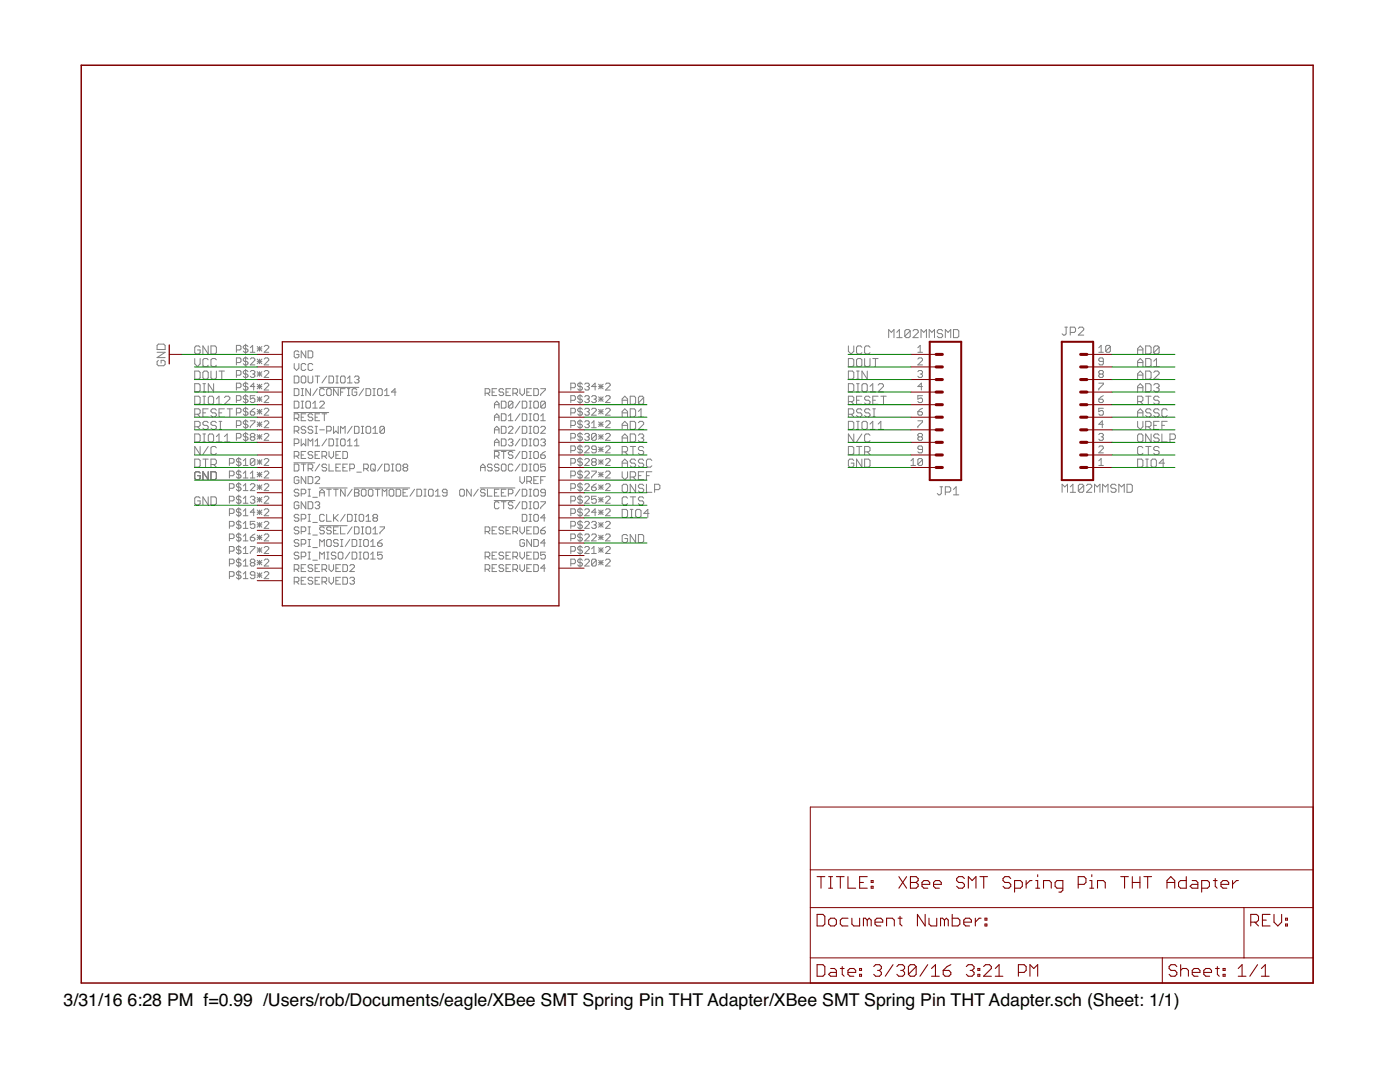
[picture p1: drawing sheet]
<?xml version="1.0" encoding="utf-8"?>
<!DOCTYPE eagle SYSTEM "eagle.dtd">
<!--
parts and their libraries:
SparkFun-Connectors: Licensing: CC v3.0 Share-Alike You are welcome to use this library for commercial purposes.
-->
<eagle version="7.5.0">
<drawing>
<settings>
<setting alwaysvectorfont="yes"/>
<setting verticaltext="up"/>
</settings>
<grid distance="0.1" unitdist="inch" unit="inch" style="lines" multiple="1" display="no" altdistance="0.01" altunitdist="inch" altunit="inch"/>
<schematic xreflabel="%F%N/%S.%C%R" xrefpart="/%S.%C%R">
<libraries>
<library name="xbee-smt">
<symbols>
<symbol name="QUBIQ_XBEE-SMT-SPRING">
<wire x1="-66.04" y1="40.64" x2="-66.04" y2="-12.7" width="0.254" layer="94"/>
<wire x1="-66.04" y1="-12.7" x2="-10.16" y2="-12.7" width="0.254" layer="94"/>
<wire x1="-10.16" y1="-12.7" x2="-10.16" y2="40.64" width="0.254" layer="94"/>
<wire x1="-10.16" y1="40.64" x2="-66.04" y2="40.64" width="0.254" layer="94"/>
<pin name="AD0/DIO0" x="-5.08" y="27.94" length="middle" rot="R180"/>
<pin name="AD1/DIO1" x="-5.08" y="25.4" length="middle" rot="R180"/>
<pin name="AD2/DIO2" x="-5.08" y="22.86" length="middle" rot="R180"/>
<pin name="AD3/DIO3" x="-5.08" y="20.32" length="middle" rot="R180"/>
<pin name="ASSOC/DIO5" x="-5.08" y="15.24" length="middle" rot="R180"/>
<pin name="!CTS!/DIO7" x="-5.08" y="7.62" length="middle" rot="R180"/>
<pin name="DIN/!CONFIG!/DIO14" x="-71.12" y="30.48" length="middle"/>
<pin name="DIO4" x="-5.08" y="5.08" length="middle" rot="R180"/>
<pin name="DIO12" x="-71.12" y="27.94" length="middle"/>
<pin name="DOUT/DIO13" x="-71.12" y="33.02" length="middle"/>
<pin name="!DTR!/SLEEP_RQ/DIO8" x="-71.12" y="15.24" length="middle"/>
<pin name="GND" x="-71.12" y="38.1" length="middle"/>
<pin name="GND2" x="-71.12" y="12.7" length="middle" direction="pwr"/>
<pin name="GND3" x="-71.12" y="7.62" length="middle"/>
<pin name="GND4" x="-5.08" y="0" length="middle" rot="R180"/>
<pin name="ON/!SLEEP!/DIO9" x="-5.08" y="10.16" length="middle" rot="R180"/>
<pin name="PWM1/DIO11" x="-71.12" y="20.32" length="middle"/>
<pin name="RESERVED" x="-71.12" y="17.78" visible="pin" length="middle" direction="nc"/>
<pin name="RESERVED2" x="-71.12" y="-5.08" length="middle" direction="nc"/>
<pin name="RESERVED3" x="-71.12" y="-7.62" length="middle" direction="nc"/>
<pin name="RESERVED4" x="-5.08" y="-5.08" length="middle" direction="nc" rot="R180"/>
<pin name="RESERVED5" x="-5.08" y="-2.54" length="middle" direction="nc" rot="R180"/>
<pin name="RESERVED6" x="-5.08" y="2.54" length="middle" direction="nc" rot="R180"/>
<pin name="RESERVED7" x="-5.08" y="30.48" length="middle" direction="nc" rot="R180"/>
<pin name="!RESET" x="-71.12" y="25.4" length="middle"/>
<pin name="RSSI-PWM/DIO10" x="-71.12" y="22.86" length="middle"/>
<pin name="!RTS!/DIO6" x="-5.08" y="17.78" length="middle" rot="R180"/>
<pin name="SPI_!ATTN!/!BOOTMODE!/DIO19" x="-71.12" y="10.16" length="middle"/>
<pin name="SPI_CLK/DIO18" x="-71.12" y="5.08" length="middle"/>
<pin name="SPI_MISO/DIO15" x="-71.12" y="-2.54" length="middle"/>
<pin name="SPI_MOSI/DIO16" x="-71.12" y="0" length="middle"/>
<pin name="SPI_!SSEL!/DIO17" x="-71.12" y="2.54" length="middle"/>
<pin name="VCC" x="-71.12" y="35.56" length="middle"/>
<pin name="VREF" x="-5.08" y="12.7" length="middle" rot="R180"/>
</symbol>
</symbols>
<devicesets>
<deviceset name="XBEE_SMT_SPRING_SOCKET">
<gates>
<gate name="G$1" symbol="QUBIQ_XBEE-SMT-SPRING" x="38.1" y="-15.24"/>
</gates>
<devices>
<device name="" package="XBEE_SMT_SPRING_SOCKET_76002056">
<connects>
<connect gate="G$1" pin="!CTS!/DIO7" pad="P$25 P$250"/>
<connect gate="G$1" pin="!DTR!/SLEEP_RQ/DIO8" pad="P$10 P$100"/>
<connect gate="G$1" pin="!RESET" pad="P$6 P$060"/>
<connect gate="G$1" pin="!RTS!/DIO6" pad="P$29 P$290"/>
<connect gate="G$1" pin="AD0/DIO0" pad="P$33 P$330"/>
<connect gate="G$1" pin="AD1/DIO1" pad="P$32 P$320"/>
<connect gate="G$1" pin="AD2/DIO2" pad="P$31 P$310"/>
<connect gate="G$1" pin="AD3/DIO3" pad="P$30 P$300"/>
<connect gate="G$1" pin="ASSOC/DIO5" pad="P$28 P$280"/>
<connect gate="G$1" pin="DIN/!CONFIG!/DIO14" pad="P$4 P$040"/>
<connect gate="G$1" pin="DIO12" pad="P$5 P$050"/>
<connect gate="G$1" pin="DIO4" pad="P$24 P$240"/>
<connect gate="G$1" pin="DOUT/DIO13" pad="P$3 P$030"/>
<connect gate="G$1" pin="GND" pad="P$1 P$010"/>
<connect gate="G$1" pin="GND2" pad="P$11 P$110"/>
<connect gate="G$1" pin="GND3" pad="P$13 P$130"/>
<connect gate="G$1" pin="GND4" pad="P$22 P$220"/>
<connect gate="G$1" pin="ON/!SLEEP!/DIO9" pad="P$26 P$260"/>
<connect gate="G$1" pin="PWM1/DIO11" pad="P$8 P$080"/>
<connect gate="G$1" pin="RESERVED" pad="P$9 P$090"/>
<connect gate="G$1" pin="RESERVED2" pad="P$18 P$180"/>
<connect gate="G$1" pin="RESERVED3" pad="P$19 P$190"/>
<connect gate="G$1" pin="RESERVED4" pad="P$20 P$200"/>
<connect gate="G$1" pin="RESERVED5" pad="P$21 P$210"/>
<connect gate="G$1" pin="RESERVED6" pad="P$23 P$230"/>
<connect gate="G$1" pin="RESERVED7" pad="P$34 P$340"/>
<connect gate="G$1" pin="RSSI-PWM/DIO10" pad="P$7 P$070"/>
<connect gate="G$1" pin="SPI_!ATTN!/!BOOTMODE!/DIO19" pad="P$12 P$120"/>
<connect gate="G$1" pin="SPI_!SSEL!/DIO17" pad="P$15 P$150"/>
<connect gate="G$1" pin="SPI_CLK/DIO18" pad="P$14 P$140"/>
<connect gate="G$1" pin="SPI_MISO/DIO15" pad="P$17 P$170"/>
<connect gate="G$1" pin="SPI_MOSI/DIO16" pad="P$16 P$160"/>
<connect gate="G$1" pin="VCC" pad="P$2 P$020"/>
<connect gate="G$1" pin="VREF" pad="P$27 P$270"/>
</connects>
<technologies>
<technology name=""/>
</technologies>
</device>
<device name="SMALL_HOLE" package="XBEE_SMT_SPRING_SOCKET_SMALL_HOLE_76002056">
<connects>
<connect gate="G$1" pin="!CTS!/DIO7" pad="P$25 P$250"/>
<connect gate="G$1" pin="!DTR!/SLEEP_RQ/DIO8" pad="P$10 P$100"/>
<connect gate="G$1" pin="!RESET" pad="P$6 P$060"/>
<connect gate="G$1" pin="!RTS!/DIO6" pad="P$29 P$290"/>
<connect gate="G$1" pin="AD0/DIO0" pad="P$33 P$330"/>
<connect gate="G$1" pin="AD1/DIO1" pad="P$32 P$320"/>
<connect gate="G$1" pin="AD2/DIO2" pad="P$31 P$310"/>
<connect gate="G$1" pin="AD3/DIO3" pad="P$30 P$300"/>
<connect gate="G$1" pin="ASSOC/DIO5" pad="P$28 P$280"/>
<connect gate="G$1" pin="DIN/!CONFIG!/DIO14" pad="P$4 P$040"/>
<connect gate="G$1" pin="DIO12" pad="P$5 P$050"/>
<connect gate="G$1" pin="DIO4" pad="P$24 P$240"/>
<connect gate="G$1" pin="DOUT/DIO13" pad="P$3 P$030"/>
<connect gate="G$1" pin="GND" pad="P$1 P$010"/>
<connect gate="G$1" pin="GND2" pad="P$11 P$110"/>
<connect gate="G$1" pin="GND3" pad="P$13 P$130"/>
<connect gate="G$1" pin="GND4" pad="P$22 P$220"/>
<connect gate="G$1" pin="ON/!SLEEP!/DIO9" pad="P$26 P$260"/>
<connect gate="G$1" pin="PWM1/DIO11" pad="P$8 P$080"/>
<connect gate="G$1" pin="RESERVED" pad="P$9 P$090"/>
<connect gate="G$1" pin="RESERVED2" pad="P$18 P$180"/>
<connect gate="G$1" pin="RESERVED3" pad="P$19 P$190"/>
<connect gate="G$1" pin="RESERVED4" pad="P$20 P$200"/>
<connect gate="G$1" pin="RESERVED5" pad="P$21 P$210"/>
<connect gate="G$1" pin="RESERVED6" pad="P$23 P$230"/>
<connect gate="G$1" pin="RESERVED7" pad="P$34 P$340"/>
<connect gate="G$1" pin="RSSI-PWM/DIO10" pad="P$7 P$070"/>
<connect gate="G$1" pin="SPI_!ATTN!/!BOOTMODE!/DIO19" pad="P$12 P$120"/>
<connect gate="G$1" pin="SPI_!SSEL!/DIO17" pad="P$15 P$150"/>
<connect gate="G$1" pin="SPI_CLK/DIO18" pad="P$14 P$140"/>
<connect gate="G$1" pin="SPI_MISO/DIO15" pad="P$17 P$170"/>
<connect gate="G$1" pin="SPI_MOSI/DIO16" pad="P$16 P$160"/>
<connect gate="G$1" pin="VCC" pad="P$2 P$020"/>
<connect gate="G$1" pin="VREF" pad="P$27 P$270"/>
</connects>
<technologies>
<technology name=""/>
</technologies>
</device>
</devices>
</deviceset>
</devicesets>
</library>
<library name="frames">
<symbols>
<symbol name="LETTER_L">
<frame x1="0" y1="0" x2="248.92" y2="185.42" columns="12" rows="17" layer="94" border-left="no" border-top="no" border-right="no" border-bottom="no"/>
</symbol>
<symbol name="DOCFIELD">
<wire x1="0" y1="0" x2="71.12" y2="0" width="0.1016" layer="94"/>
<wire x1="101.6" y1="15.24" x2="87.63" y2="15.24" width="0.1016" layer="94"/>
<wire x1="0" y1="0" x2="0" y2="5.08" width="0.1016" layer="94"/>
<wire x1="0" y1="5.08" x2="71.12" y2="5.08" width="0.1016" layer="94"/>
<wire x1="0" y1="5.08" x2="0" y2="15.24" width="0.1016" layer="94"/>
<wire x1="101.6" y1="15.24" x2="101.6" y2="5.08" width="0.1016" layer="94"/>
<wire x1="71.12" y1="5.08" x2="71.12" y2="0" width="0.1016" layer="94"/>
<wire x1="71.12" y1="5.08" x2="87.63" y2="5.08" width="0.1016" layer="94"/>
<wire x1="71.12" y1="0" x2="101.6" y2="0" width="0.1016" layer="94"/>
<wire x1="87.63" y1="15.24" x2="87.63" y2="5.08" width="0.1016" layer="94"/>
<wire x1="87.63" y1="15.24" x2="0" y2="15.24" width="0.1016" layer="94"/>
<wire x1="87.63" y1="5.08" x2="101.6" y2="5.08" width="0.1016" layer="94"/>
<wire x1="101.6" y1="5.08" x2="101.6" y2="0" width="0.1016" layer="94"/>
<wire x1="0" y1="15.24" x2="0" y2="22.86" width="0.1016" layer="94"/>
<wire x1="101.6" y1="35.56" x2="0" y2="35.56" width="0.1016" layer="94"/>
<wire x1="101.6" y1="35.56" x2="101.6" y2="22.86" width="0.1016" layer="94"/>
<wire x1="0" y1="22.86" x2="101.6" y2="22.86" width="0.1016" layer="94"/>
<wire x1="0" y1="22.86" x2="0" y2="35.56" width="0.1016" layer="94"/>
<wire x1="101.6" y1="22.86" x2="101.6" y2="15.24" width="0.1016" layer="94"/>
<text x="1.27" y="1.27" size="2.54" layer="94" font="vector">Date:</text>
<text x="12.7" y="1.27" size="2.54" layer="94" font="vector">&gt;LAST_DATE_TIME</text>
<text x="72.39" y="1.27" size="2.54" layer="94" font="vector">Sheet:</text>
<text x="86.36" y="1.27" size="2.54" layer="94" font="vector">&gt;SHEET</text>
<text x="88.9" y="11.43" size="2.54" layer="94" font="vector">REV:</text>
<text x="1.27" y="19.05" size="2.54" layer="94" font="vector">TITLE:</text>
<text x="1.27" y="11.43" size="2.54" layer="94" font="vector">Document Number:</text>
<text x="17.78" y="19.05" size="2.54" layer="94" font="vector">&gt;DRAWING_NAME</text>
</symbol>
</symbols>
<devicesets>
<deviceset name="LETTER_L" prefix="FRAME" uservalue="yes">
<gates>
<gate name="G$1" symbol="LETTER_L" x="0" y="0"/>
<gate name="G$2" symbol="DOCFIELD" x="147.32" y="0" addlevel="must"/>
</gates>
<devices>
<device name="">
<technologies>
<technology name=""/>
</technologies>
</device>
</devices>
</deviceset>
</devicesets>
</library>
<library name="supply1">
<symbols>
<symbol name="GND">
<wire x1="-1.905" y1="0" x2="1.905" y2="0" width="0.254" layer="94"/>
<text x="-2.54" y="-2.54" size="1.778" layer="96">&gt;VALUE</text>
<pin name="GND" x="0" y="2.54" visible="off" length="short" direction="sup" rot="R270"/>
</symbol>
</symbols>
<devicesets>
<deviceset name="GND" prefix="GND">
<gates>
<gate name="1" symbol="GND" x="0" y="0"/>
</gates>
<devices>
<device name="">
<technologies>
<technology name=""/>
</technologies>
</device>
</devices>
</deviceset>
</devicesets>
</library>
<library name="SparkFun-Connectors">
<symbols>
<symbol name="M10">
<wire x1="6.35" y1="-20.32" x2="0" y2="-20.32" width="0.4064" layer="94"/>
<wire x1="3.81" y1="-12.7" x2="5.08" y2="-12.7" width="0.6096" layer="94"/>
<wire x1="3.81" y1="-15.24" x2="5.08" y2="-15.24" width="0.6096" layer="94"/>
<wire x1="3.81" y1="-17.78" x2="5.08" y2="-17.78" width="0.6096" layer="94"/>
<wire x1="0" y1="7.62" x2="0" y2="-20.32" width="0.4064" layer="94"/>
<wire x1="6.35" y1="-20.32" x2="6.35" y2="7.62" width="0.4064" layer="94"/>
<wire x1="0" y1="7.62" x2="6.35" y2="7.62" width="0.4064" layer="94"/>
<wire x1="3.81" y1="-7.62" x2="5.08" y2="-7.62" width="0.6096" layer="94"/>
<wire x1="3.81" y1="-10.16" x2="5.08" y2="-10.16" width="0.6096" layer="94"/>
<wire x1="3.81" y1="-5.08" x2="5.08" y2="-5.08" width="0.6096" layer="94"/>
<wire x1="3.81" y1="-2.54" x2="5.08" y2="-2.54" width="0.6096" layer="94"/>
<wire x1="3.81" y1="0" x2="5.08" y2="0" width="0.6096" layer="94"/>
<wire x1="3.81" y1="2.54" x2="5.08" y2="2.54" width="0.6096" layer="94"/>
<wire x1="3.81" y1="5.08" x2="5.08" y2="5.08" width="0.6096" layer="94"/>
<text x="0" y="-22.86" size="1.778" layer="96">&gt;VALUE</text>
<text x="0" y="8.89" size="1.778" layer="95">&gt;NAME</text>
<pin name="1" x="10.16" y="-17.78" visible="pad" length="middle" direction="pas" swaplevel="1" rot="R180"/>
<pin name="2" x="10.16" y="-15.24" visible="pad" length="middle" direction="pas" swaplevel="1" rot="R180"/>
<pin name="3" x="10.16" y="-12.7" visible="pad" length="middle" direction="pas" swaplevel="1" rot="R180"/>
<pin name="4" x="10.16" y="-10.16" visible="pad" length="middle" direction="pas" swaplevel="1" rot="R180"/>
<pin name="5" x="10.16" y="-7.62" visible="pad" length="middle" direction="pas" swaplevel="1" rot="R180"/>
<pin name="6" x="10.16" y="-5.08" visible="pad" length="middle" direction="pas" swaplevel="1" rot="R180"/>
<pin name="7" x="10.16" y="-2.54" visible="pad" length="middle" direction="pas" swaplevel="1" rot="R180"/>
<pin name="8" x="10.16" y="0" visible="pad" length="middle" direction="pas" swaplevel="1" rot="R180"/>
<pin name="9" x="10.16" y="2.54" visible="pad" length="middle" direction="pas" swaplevel="1" rot="R180"/>
<pin name="10" x="10.16" y="5.08" visible="pad" length="middle" direction="pas" swaplevel="1" rot="R180"/>
</symbol>
</symbols>
<devicesets>
<deviceset name="M10" prefix="JP">
<gates>
<gate name="G$1" symbol="M10" x="0" y="7.62"/>
</gates>
<devices>
<device name="&quot;" package="1X10">
<connects>
<connect gate="G$1" pin="1" pad="1"/>
<connect gate="G$1" pin="10" pad="10"/>
<connect gate="G$1" pin="2" pad="2"/>
<connect gate="G$1" pin="3" pad="3"/>
<connect gate="G$1" pin="4" pad="4"/>
<connect gate="G$1" pin="5" pad="5"/>
<connect gate="G$1" pin="6" pad="6"/>
<connect gate="G$1" pin="7" pad="7"/>
<connect gate="G$1" pin="8" pad="8"/>
<connect gate="G$1" pin="9" pad="9"/>
</connects>
<technologies>
<technology name=""/>
</technologies>
</device>
<device name="2MM" package="1X10-2MM">
<connects>
<connect gate="G$1" pin="1" pad="1"/>
<connect gate="G$1" pin="10" pad="10"/>
<connect gate="G$1" pin="2" pad="2"/>
<connect gate="G$1" pin="3" pad="3"/>
<connect gate="G$1" pin="4" pad="4"/>
<connect gate="G$1" pin="5" pad="5"/>
<connect gate="G$1" pin="6" pad="6"/>
<connect gate="G$1" pin="7" pad="7"/>
<connect gate="G$1" pin="8" pad="8"/>
<connect gate="G$1" pin="9" pad="9"/>
</connects>
<technologies>
<technology name=""/>
</technologies>
</device>
<device name="2MMSMD" package="1X10-2MM-SMD">
<connects>
<connect gate="G$1" pin="1" pad="1"/>
<connect gate="G$1" pin="10" pad="10"/>
<connect gate="G$1" pin="2" pad="2"/>
<connect gate="G$1" pin="3" pad="3"/>
<connect gate="G$1" pin="4" pad="4"/>
<connect gate="G$1" pin="5" pad="5"/>
<connect gate="G$1" pin="6" pad="6"/>
<connect gate="G$1" pin="7" pad="7"/>
<connect gate="G$1" pin="8" pad="8"/>
<connect gate="G$1" pin="9" pad="9"/>
</connects>
<technologies>
<technology name=""/>
</technologies>
</device>
<device name="LOCK" package="1X10_LOCK">
<connects>
<connect gate="G$1" pin="1" pad="1"/>
<connect gate="G$1" pin="10" pad="10"/>
<connect gate="G$1" pin="2" pad="2"/>
<connect gate="G$1" pin="3" pad="3"/>
<connect gate="G$1" pin="4" pad="4"/>
<connect gate="G$1" pin="5" pad="5"/>
<connect gate="G$1" pin="6" pad="6"/>
<connect gate="G$1" pin="7" pad="7"/>
<connect gate="G$1" pin="8" pad="8"/>
<connect gate="G$1" pin="9" pad="9"/>
</connects>
<technologies>
<technology name=""/>
</technologies>
</device>
<device name="LOCK_LONGPADS" package="1X10_LOCK_LONGPADS">
<connects>
<connect gate="G$1" pin="1" pad="1"/>
<connect gate="G$1" pin="10" pad="10"/>
<connect gate="G$1" pin="2" pad="2"/>
<connect gate="G$1" pin="3" pad="3"/>
<connect gate="G$1" pin="4" pad="4"/>
<connect gate="G$1" pin="5" pad="5"/>
<connect gate="G$1" pin="6" pad="6"/>
<connect gate="G$1" pin="7" pad="7"/>
<connect gate="G$1" pin="8" pad="8"/>
<connect gate="G$1" pin="9" pad="9"/>
</connects>
<technologies>
<technology name=""/>
</technologies>
</device>
</devices>
</deviceset>
</devicesets>
</library>
</libraries>
<attributes>
</attributes>
<variantdefs>
</variantdefs>
<classes>
<class number="0" name="default" width="0" drill="0">
</class>
</classes>
<parts>
<part name="U$2" library="xbee-smt" deviceset="XBEE_SMT_SPRING_SOCKET" device="SMALL_HOLE" value="XBEE-SMT"/>
<part name="FRAME1" library="frames" deviceset="LETTER_L" device=""/>
<part name="GND1" library="supply1" deviceset="GND" device=""/>
<part name="JP1" library="SparkFun-Connectors" deviceset="M10" device="2MMSMD"/>
<part name="JP2" library="SparkFun-Connectors" deviceset="M10" device="2MMSMD"/>
</parts>
<sheets>
<sheet>
<plain>
</plain>
<instances>
<instance part="U$2" gate="G$1" x="106.68" y="88.9"/>
<instance part="FRAME1" gate="G$1" x="0" y="0"/>
<instance part="FRAME1" gate="G$2" x="147.32" y="0"/>
<instance part="GND1" gate="1" x="17.78" y="127" rot="R270"/>
<instance part="JP1" gate="G$1" x="177.8" y="109.22" rot="R180"/>
<instance part="JP2" gate="G$1" x="198.12" y="121.92"/>
</instances>
<busses>
</busses>
<nets>
<net name="VCC" class="0">
<segment>
<pinref part="U$2" gate="G$1" pin="VCC"/>
<wire x1="35.56" y1="124.46" x2="22.86" y2="124.46" width="0.1524" layer="91"/>
<label x="22.86" y="124.46" size="1.778" layer="95"/>
</segment>
<segment>
<pinref part="JP1" gate="G$1" pin="1"/>
<wire x1="167.64" y1="127" x2="154.94" y2="127" width="0.1524" layer="91"/>
<label x="154.94" y="127" size="1.778" layer="95"/>
</segment>
</net>
<net name="DOUT" class="0">
<segment>
<pinref part="U$2" gate="G$1" pin="DOUT/DIO13"/>
<wire x1="35.56" y1="121.92" x2="22.86" y2="121.92" width="0.1524" layer="91"/>
<label x="22.86" y="121.92" size="1.778" layer="95"/>
</segment>
<segment>
<pinref part="JP1" gate="G$1" pin="2"/>
<wire x1="167.64" y1="124.46" x2="154.94" y2="124.46" width="0.1524" layer="91"/>
<label x="154.94" y="124.46" size="1.778" layer="95"/>
</segment>
</net>
<net name="DIN" class="0">
<segment>
<pinref part="U$2" gate="G$1" pin="DIN/!CONFIG!/DIO14"/>
<wire x1="35.56" y1="119.38" x2="22.86" y2="119.38" width="0.1524" layer="91"/>
<label x="22.86" y="119.38" size="1.778" layer="95"/>
</segment>
<segment>
<pinref part="JP1" gate="G$1" pin="3"/>
<wire x1="167.64" y1="121.92" x2="154.94" y2="121.92" width="0.1524" layer="91"/>
<label x="154.94" y="121.92" size="1.778" layer="95"/>
</segment>
</net>
<net name="DIO12" class="0">
<segment>
<pinref part="U$2" gate="G$1" pin="DIO12"/>
<wire x1="35.56" y1="116.84" x2="22.86" y2="116.84" width="0.1524" layer="91"/>
<label x="22.86" y="116.84" size="1.778" layer="95"/>
</segment>
<segment>
<pinref part="JP1" gate="G$1" pin="4"/>
<wire x1="167.64" y1="119.38" x2="154.94" y2="119.38" width="0.1524" layer="91"/>
<label x="154.94" y="119.38" size="1.778" layer="95"/>
</segment>
</net>
<net name="RESET" class="0">
<segment>
<pinref part="U$2" gate="G$1" pin="!RESET"/>
<wire x1="35.56" y1="114.3" x2="22.86" y2="114.3" width="0.1524" layer="91"/>
<label x="22.86" y="114.3" size="1.778" layer="95"/>
</segment>
<segment>
<pinref part="JP1" gate="G$1" pin="5"/>
<wire x1="167.64" y1="116.84" x2="154.94" y2="116.84" width="0.1524" layer="91"/>
<label x="154.94" y="116.84" size="1.778" layer="95"/>
</segment>
</net>
<net name="RSSI" class="0">
<segment>
<pinref part="U$2" gate="G$1" pin="RSSI-PWM/DIO10"/>
<wire x1="35.56" y1="111.76" x2="22.86" y2="111.76" width="0.1524" layer="91"/>
<label x="22.86" y="111.76" size="1.778" layer="95"/>
</segment>
<segment>
<pinref part="JP1" gate="G$1" pin="6"/>
<wire x1="167.64" y1="114.3" x2="154.94" y2="114.3" width="0.1524" layer="91"/>
<label x="154.94" y="114.3" size="1.778" layer="95"/>
</segment>
</net>
<net name="N/C" class="0">
<segment>
<pinref part="U$2" gate="G$1" pin="RESERVED"/>
<wire x1="35.56" y1="106.68" x2="22.86" y2="106.68" width="0.1524" layer="91"/>
<label x="22.86" y="106.68" size="1.778" layer="95"/>
</segment>
<segment>
<pinref part="JP1" gate="G$1" pin="8"/>
<wire x1="167.64" y1="109.22" x2="154.94" y2="109.22" width="0.1524" layer="91"/>
<label x="154.94" y="109.22" size="1.778" layer="95"/>
</segment>
</net>
<net name="AD0" class="0">
<segment>
<pinref part="U$2" gate="G$1" pin="AD0/DIO0"/>
<wire x1="101.6" y1="116.84" x2="114.3" y2="116.84" width="0.1524" layer="91"/>
<label x="109.22" y="116.84" size="1.778" layer="95"/>
</segment>
<segment>
<pinref part="JP2" gate="G$1" pin="10"/>
<wire x1="208.28" y1="127" x2="220.98" y2="127" width="0.1524" layer="91"/>
<label x="213.36" y="127" size="1.778" layer="95"/>
</segment>
</net>
<net name="AD1" class="0">
<segment>
<pinref part="U$2" gate="G$1" pin="AD1/DIO1"/>
<wire x1="101.6" y1="114.3" x2="114.3" y2="114.3" width="0.1524" layer="91"/>
<label x="109.22" y="114.3" size="1.778" layer="95"/>
</segment>
<segment>
<pinref part="JP2" gate="G$1" pin="9"/>
<wire x1="208.28" y1="124.46" x2="220.98" y2="124.46" width="0.1524" layer="91"/>
<label x="213.36" y="124.46" size="1.778" layer="95"/>
</segment>
</net>
<net name="AD2" class="0">
<segment>
<wire x1="101.6" y1="111.76" x2="114.3" y2="111.76" width="0.1524" layer="91"/>
<pinref part="U$2" gate="G$1" pin="AD2/DIO2"/>
<label x="109.22" y="111.76" size="1.778" layer="95"/>
</segment>
<segment>
<pinref part="JP2" gate="G$1" pin="8"/>
<wire x1="208.28" y1="121.92" x2="220.98" y2="121.92" width="0.1524" layer="91"/>
<label x="213.36" y="121.92" size="1.778" layer="95"/>
</segment>
</net>
<net name="AD3" class="0">
<segment>
<pinref part="U$2" gate="G$1" pin="AD3/DIO3"/>
<wire x1="101.6" y1="109.22" x2="114.3" y2="109.22" width="0.1524" layer="91"/>
<label x="109.22" y="109.22" size="1.778" layer="95"/>
</segment>
<segment>
<pinref part="JP2" gate="G$1" pin="7"/>
<wire x1="208.28" y1="119.38" x2="220.98" y2="119.38" width="0.1524" layer="91"/>
<label x="213.36" y="119.38" size="1.778" layer="95"/>
</segment>
</net>
<net name="ASSC" class="0">
<segment>
<pinref part="U$2" gate="G$1" pin="ASSOC/DIO5"/>
<wire x1="101.6" y1="104.14" x2="114.3" y2="104.14" width="0.1524" layer="91"/>
<label x="109.22" y="104.14" size="1.778" layer="95"/>
</segment>
<segment>
<pinref part="JP2" gate="G$1" pin="5"/>
<wire x1="208.28" y1="114.3" x2="220.98" y2="114.3" width="0.1524" layer="91"/>
<label x="213.36" y="114.3" size="1.778" layer="95"/>
</segment>
</net>
<net name="VREF" class="0">
<segment>
<pinref part="U$2" gate="G$1" pin="VREF"/>
<wire x1="101.6" y1="101.6" x2="114.3" y2="101.6" width="0.1524" layer="91"/>
<label x="109.22" y="101.6" size="1.778" layer="95"/>
</segment>
<segment>
<pinref part="JP2" gate="G$1" pin="4"/>
<wire x1="208.28" y1="111.76" x2="220.98" y2="111.76" width="0.1524" layer="91"/>
<label x="213.36" y="111.76" size="1.778" layer="95"/>
</segment>
</net>
<net name="ONSLP" class="0">
<segment>
<pinref part="U$2" gate="G$1" pin="ON/!SLEEP!/DIO9"/>
<wire x1="101.6" y1="99.06" x2="114.3" y2="99.06" width="0.1524" layer="91"/>
<label x="109.22" y="99.06" size="1.778" layer="95"/>
</segment>
<segment>
<wire x1="208.28" y1="109.22" x2="220.98" y2="109.22" width="0.1524" layer="91"/>
<pinref part="JP2" gate="G$1" pin="3"/>
<label x="213.36" y="109.22" size="1.778" layer="95"/>
</segment>
</net>
<net name="CTS" class="0">
<segment>
<pinref part="U$2" gate="G$1" pin="!CTS!/DIO7"/>
<wire x1="101.6" y1="96.52" x2="114.3" y2="96.52" width="0.1524" layer="91"/>
<label x="109.22" y="96.52" size="1.778" layer="95"/>
</segment>
<segment>
<pinref part="JP2" gate="G$1" pin="2"/>
<wire x1="208.28" y1="106.68" x2="220.98" y2="106.68" width="0.1524" layer="91"/>
<label x="213.36" y="106.68" size="1.778" layer="95"/>
</segment>
</net>
<net name="DIO4" class="0">
<segment>
<pinref part="U$2" gate="G$1" pin="DIO4"/>
<wire x1="101.6" y1="93.98" x2="114.3" y2="93.98" width="0.1524" layer="91"/>
<label x="109.22" y="93.98" size="1.778" layer="95"/>
</segment>
<segment>
<pinref part="JP2" gate="G$1" pin="1"/>
<wire x1="208.28" y1="104.14" x2="220.98" y2="104.14" width="0.1524" layer="91"/>
<label x="213.36" y="104.14" size="1.778" layer="95"/>
</segment>
</net>
<net name="GND" class="0">
<segment>
<pinref part="U$2" gate="G$1" pin="GND"/>
<wire x1="35.56" y1="127" x2="20.32" y2="127" width="0.1524" layer="91"/>
<label x="22.86" y="127" size="1.778" layer="95"/>
<pinref part="GND1" gate="1" pin="GND"/>
</segment>
<segment>
<pinref part="U$2" gate="G$1" pin="GND2"/>
<wire x1="35.56" y1="101.6" x2="22.86" y2="101.6" width="0.1524" layer="91"/>
<label x="22.86" y="101.6" size="1.778" layer="95"/>
<label x="22.86" y="101.6" size="1.778" layer="95"/>
<label x="22.86" y="101.6" size="1.778" layer="95"/>
</segment>
<segment>
<pinref part="U$2" gate="G$1" pin="GND3"/>
<wire x1="35.56" y1="96.52" x2="22.86" y2="96.52" width="0.1524" layer="91"/>
<label x="22.86" y="96.52" size="1.778" layer="95"/>
</segment>
<segment>
<pinref part="U$2" gate="G$1" pin="GND4"/>
<wire x1="101.6" y1="88.9" x2="114.3" y2="88.9" width="0.1524" layer="91"/>
<label x="109.22" y="88.9" size="1.778" layer="95"/>
</segment>
<segment>
<pinref part="JP1" gate="G$1" pin="10"/>
<wire x1="167.64" y1="104.14" x2="154.94" y2="104.14" width="0.1524" layer="91"/>
<label x="154.94" y="104.14" size="1.778" layer="95"/>
</segment>
</net>
<net name="DIO11" class="0">
<segment>
<pinref part="U$2" gate="G$1" pin="PWM1/DIO11"/>
<wire x1="35.56" y1="109.22" x2="22.86" y2="109.22" width="0.1524" layer="91"/>
<label x="22.86" y="109.22" size="1.778" layer="95"/>
</segment>
<segment>
<pinref part="JP1" gate="G$1" pin="7"/>
<wire x1="167.64" y1="111.76" x2="154.94" y2="111.76" width="0.1524" layer="91"/>
<label x="154.94" y="111.76" size="1.778" layer="95"/>
</segment>
</net>
<net name="DTR" class="0">
<segment>
<pinref part="U$2" gate="G$1" pin="!DTR!/SLEEP_RQ/DIO8"/>
<wire x1="35.56" y1="104.14" x2="22.86" y2="104.14" width="0.1524" layer="91"/>
<label x="22.86" y="104.14" size="1.778" layer="95"/>
</segment>
<segment>
<pinref part="JP1" gate="G$1" pin="9"/>
<wire x1="167.64" y1="106.68" x2="154.94" y2="106.68" width="0.1524" layer="91"/>
<label x="154.94" y="106.68" size="1.778" layer="95"/>
</segment>
</net>
<net name="RTS" class="0">
<segment>
<pinref part="U$2" gate="G$1" pin="!RTS!/DIO6"/>
<wire x1="101.6" y1="106.68" x2="114.3" y2="106.68" width="0.1524" layer="91"/>
<label x="109.22" y="106.68" size="1.778" layer="95"/>
</segment>
<segment>
<pinref part="JP2" gate="G$1" pin="6"/>
<wire x1="208.28" y1="116.84" x2="220.98" y2="116.84" width="0.1524" layer="91"/>
<label x="213.36" y="116.84" size="1.778" layer="95"/>
</segment>
</net>
</nets>
</sheet>
</sheets>
<errors>
<approved hash="104,1,35.56,101.6,U$2,GND2,GND,,,"/>
<approved hash="103,1,35.56,106.68,U$2,RESERVED,N/C,,,"/>
<approved hash="113,1,124.356,92.606,FRAME1,,,,,"/>
</errors>
</schematic>
</drawing>
<compatibility>
<note version="6.3" minversion="6.2.2" severity="warning">
Since Version 6.2.2 text objects can contain more than one line,
which will not be processed correctly with this version.
</note>
</compatibility>
</eagle>
